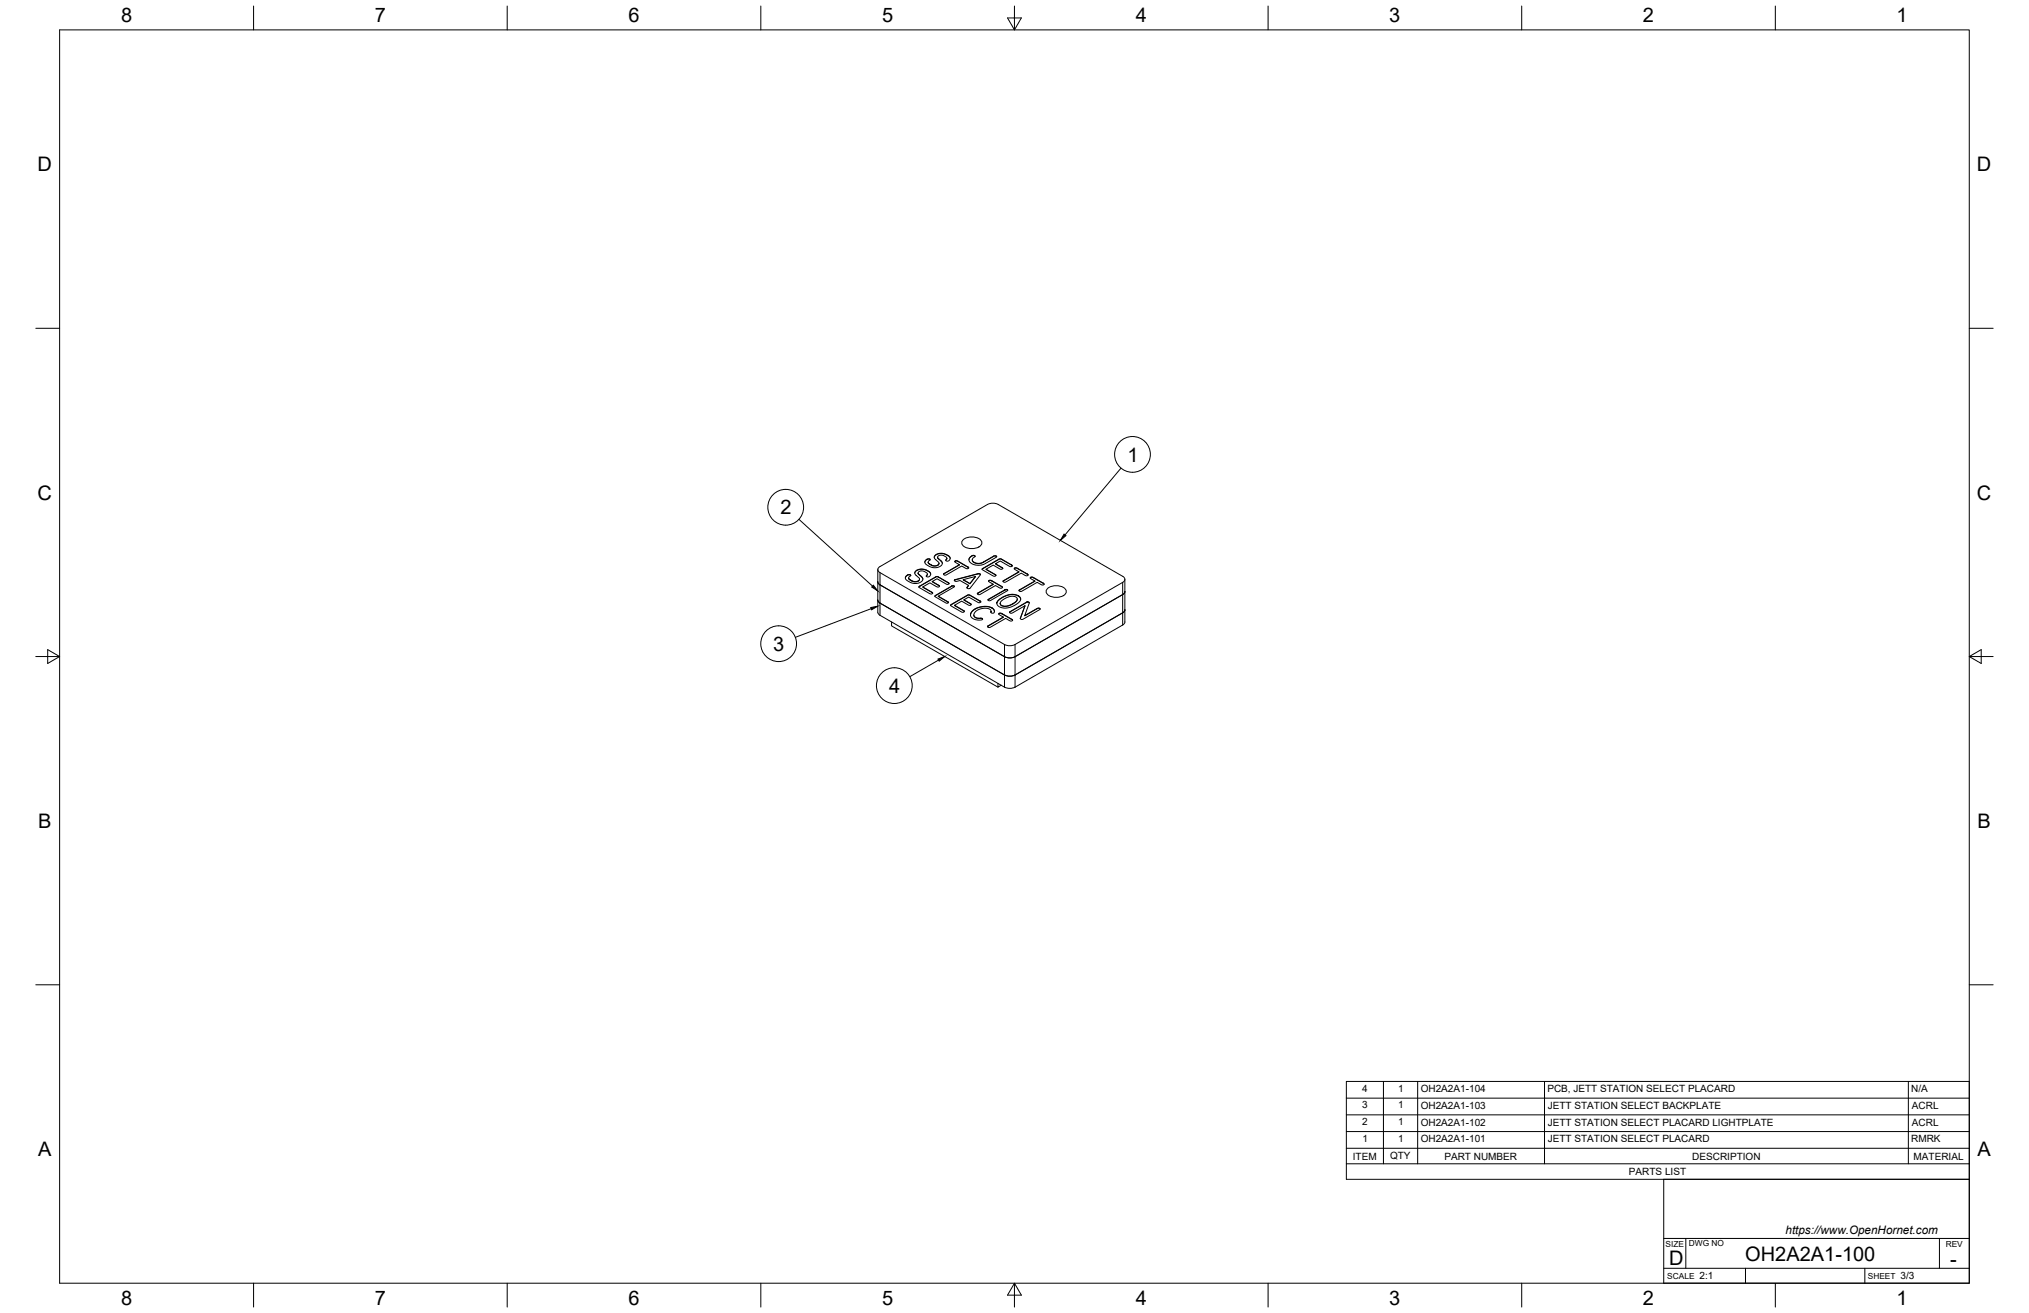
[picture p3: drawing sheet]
<svg xmlns="http://www.w3.org/2000/svg" width="864mm" height="559mm" viewBox="0 0 864 559" stroke-linecap="round" stroke-linejoin="round" font-family="sans-serif">
<!-- layer: Visible -->
<g fill="none" stroke="#000" stroke-width=".43">
<path d="M420.3 214.7l-45.8 26.4-.7 .7v1.2l.7 .7 53 30.6 2 .5 2.6-.5 45.7-26.4 .8-.7v-1.2l-.7-.7-53.1-30.6M420.4 214.7l2.6-.5 1.9 .5M394 238.4l.9-.6 .9 .1 .1 .5-.8 .6 .1 .7 1.7 1 1.1 .1 1.3-.4 .4-.6-2-2.4 .1-.8 .8-.7 1.3-.4 1.8 .1 2.1 .9 .6 .9-.4 1.1-.9 .3-.6-.3 .5-.8-.4-.7-1.7-.7-1.5 .3-.3 .8 1.7 1.6 .3 .8-1 1.3-1.8 .5-2.2-.3-1.8-1-.7-.9zM394.5 238h1.3M394.5 238.1l-.9 1.2M395.1 239.3l.1 .5M395.2 239.7l1.7 1.1M395.8 237.9l.1 .3M398.5 236l-.9 1.2M398.5 236.1l1.8-.5 2.4 .5M399.1 237.2l.1 .4M399.2 237.4l.3 .5"/>
<path d="M399.5 237.7l1 1.1M399.7 239.7l-.6 .8M400.5 238.7l.6 1.1M402.7 235.9l.8 .5M402.7 238.3l-.2 .2M403 237.6l-.3 .6M403.5 236.4l.9 1.3M406.5 238.8l1.1-.1 4.5 2.6 .2 .5-1.1 .2-1.9-1.1-6.6 3.8-1-.1v-.4l6.6-3.9-1.8-1.1zM406.6 238.7l1 .2 4.4 2.5M406.6 238.8l-.2 .3M410 229.6a5.7 5.7 0 0 1 7.9 .9 2.93 2.93 0 0 1-3.4 2.9 4.4 4.4 0 0 1-5.2-2.4zM412.8 237.2l1.1-.8 .9 .1 .3 .3-1 .8-.2 1.1 1.1 .8 1.6 .3 1.5-.4 5-2.8 .6-.1 .5 .4-5.5 3.3-1.9 .4-1.9-.2-1.8-.9-.7-1.1z"/>
<path d="M413.6 236.7l-.9 .8-.3 .8M413.8 238.2l.1 .6 .7 .6M414.1 236.4l.7 .2M414.1 236.5l-.5 .1M414.6 239.3l1.2 .5h1.4M414.8 236.5l.3 .3M423.7 239.9l3.1 2.1M424 236.6l.2 .4M424 236.7l-.8-.1-4.8 2.8-1.2 .3M373.6 247.6l.3 .7 .6 .6 53 30.6M373.6 255.4l.3 .7 .6 .6 53 30.6M373.6 242.4v18.2l.5 1 53.4 30.9 1.3 .4h2l1.3-.5 45.7-26.4 .7-.6 .3-.7"/>
<path d="M385.7 245.2l.7-.6h1.1l.1 .4-.8 .7 .1 .6 1.8 1.1 1.1 .1 1.1-.3 .5-.6-.2-.6-1.8-1.8 .1-.8 .8-.8 1.6-.4 1.7 .1 2 1 .5 1-.5 1-.9 .2-.4-.2 .4-.9-.4-.7-1.7-.7-1.4 .3-.4 .7 1.7 1.7 .3 .9-.9 1.1-1.9 .6-1.9-.2-2.1-1.1-.6-.8zM386.2 244.7l1.3 .1M386.2 244.8l-.9 1.2M386.8 246l.1 .5M386.9 246.4l1.8 1.1M387.5 244.6l.1 .4M390.2 242.7l-.8 1.2M390.8 243.9l.1 .4M390.8 247.3l-1.1 .4-1-.3M390.9 244.2l.3 .4M391.1 249.7l7.6-4.4 5.3 3-.4 .4h-.7l-4.1-2.4-2 1.2 3 1.8-.2 .5h-.8l-3-1.7-3 1.7 4 2.3 .2 .4-.5 .3-.9-.2zM391.2 244.5l1 1"/>
<path d="M391.4 246.4l-.6 .8M391.5 249.6l-.4 .3M392.2 245.4l.6 1.1M392.8 249.8l4.1 2.5M394.4 245l-.1 .2M394.4 242.7l.8 .5M394.4 242.8l-2.4-.5-1.8 .5M394.7 244.3l-.3 .6M395.2 243.1l.1 .1M395.3 243.1l.8 1.3M396.8 247.5l3.1 2M396.9 252.2l.1 .3"/>
<path d="M397.9 253.6l7.3-4.2 1.1 .2-6.9 4.1 4.2 2.5-.1 .4-.8 .1-4.6-2.7zM398.2 253.5l-.3 .3M399.1 240.6l-1.1 .3-1.1-.2M399.4 253.7l4.2 2.6M401.7 244.3l-.1 .1M403.6 248l.4 .4M403.6 248.1l-5-2.6-7.1 3.9M403.6 256.2l.1 .3M404.6 257.5l7.5-4.4 .7 .2 4.7 2.8-.4 .4h-.7l-4.1-2.4-2 1.2 3 1.7 .1 .3-.3 .3h-.8l-3-1.8-3 1.8 4 2.3 .1 .5-.5 .2-5-2.6zM404.9 257.3l-.3 .3M405.1 249.4l1 .1M405.1 249.5l-6.9 3.9"/>
<path d="M406.1 249.4l.1 .3M406.2 246.8l10.2-2.7 .9 .3-4.8 6.1-1-.3 .7-1.1-3.6-2-1.9 .3zM406.3 257.6l4.1 2.5M406.4 246.9l-.2 .2M408.3 240.3l-6.6 3.9M410 246.7l5.2-1.4-2.4 3.2-2.8-1.8 2.8 1.8M410.3 255.3l3.1 2M411.6 249.9l-.1 .3M412 241.3l.3 .4M412.2 249.1l-.6 .9M413.9 260l2.3-1.4 3.6-.6 2.6 .8 .7 .8 .1 .8-.3 .5h-.9l-.5-1.4-1.5-.6-1.9 .1-2.1 .7-1.3 1.2-.1 1.3 .8 .7 2.3 .2 .5 .3-.5 .5h-1.3l-1.9-.4-1.2-.9-.2-1.3zM415.1 259.2l-1.2 .9-.8 1.2"/>
<path d="M415.2 245.3l-2.4 3M416.1 252.6l-.1 .1M416.2 244.2l.9 .1M416.2 244.3l-9.8 2.5M417.1 244.2l.2 .4M417.1 255.8l.4 .4M417.1 255.9l-4.8-2.7-7.4 4M418 242.1l7.6-4.3 5.3 2.9-.4 .4h-.7l-4.1-2.3-2 1.1 2.9 1.7 .1 .5-1 .1-3-1.7-3 1.8 4 2.3 .2 .4-.5 .3-5.1-2.7zM418.4 242l-.4 .3M418.9 258.2l-3.8 .9M418.9 258.2l3.3 .5 .8 .8 .2 .8M418.9 258.1v.1"/>
<path d="M419.7 242.3l4.1 2.5M420.6 255.3l-.1 .1M420.6 255.2l7.3-4.3 1 .2-7.3 4.5-.7 .1zM420.8 247.1l1.1-.1 4.8 3-.9 .3-2.1-1.1-6.6 3.8-1-.1v-.4l6.6-3.9-1.8-1zM421 247l1.1 .3 4.3 2.4M421 247.1l-.2 .3M422.7 248.6l-6.6 3.9M423.8 244.7l.1 .2M424.3 256.5v.1M424.7 255.7l2.8-2 3-.8 2.8 .5 .7 .6 .4 .9-.4 1.1-1.4 1.2-2 1-2.3 .6-2.2-.2-1.2-.6-.6-1.2zM425.7 256.8l.3 .7 .7 .5 2.7-.2 3-1.6 .5-.8v-.9l-.7-.5-1.2-.3-2.9 .8-2.3 1.8v.8l.5 .5M426.3 257.8l1.6 .2"/>
<path d="M426.4 249.6l.3 .4M426.7 254.2v.1M427 247.3l-.1 .1M428.1 250.8l.6 .3M428.1 251l-7.5 4.2M428.7 251.1l.2 .1M428.7 251v.1M430.6 240.4l.3 .4M430.6 240.5l-5-2.6-7.2 4M430.8 252.9v.1M431.2 257l-3.3 1.1M431.8 241.9l1.1-.1 4.7 3-.8 .3-2.1-1.2-6.7 3.8-1-.1 .1-.5 6.6-3.7-1.8-1.1z"/>
<path d="M431.9 241.7l1 .2 4.4 2.5M431.9 241.9l-.2 .2M433 254.9l-.4 .9-1.4 1.1M433.4 253.5h.1M433.7 243.4l-6.7 3.8M433.8 251.2l-.1 .2M434.4 254.8v.1M434.4 255l-.4-.9-.9-.6-1.8-.4-1.6 .1-3.4 1.4-1.6 1.2-.4 1M436.2 257.8l-1.9 5.3M437.2 256.2l.7 .2M437.2 256.3l-7.5 4.2M437.3 244.3l.3 .4"/>
<path d="M437.9 256.2l.2 .4M438.6 245.8l1-.1 4.6 2.6 .2 .4-1 .2-1.9-1.1-6.7 3.9-.9-.1-.1-.5 6.7-3.8-1.9-1.1zM438.7 245.7l1 .1 4.4 2.5M438.7 245.8l-.2 .2M440.5 247.3l-6.7 3.8M441.4 259l.8-.1 .5 .3M441.4 259.1l-5.2 2.9M444.1 248.2l.3 .5M446 250.4a5.7 5.7 0 0 1 7.8 .9 2.93 2.93 0 0 1-3.4 2.9 4.4 4.4 0 0 1-5.2-2.5zM478.8 246.6v18.1M478.8 259.5l-.3 .7-.6 .6-45.9 26.5M478.8 251.7l-.3 .7-.6 .6-45.9 26.5"/>
<path d="M379.5 264.7v1.7l45.3 26M410.4 260l.1 .3M413.1 261.4v.4M414.5 261.7l.7 1.2M415.2 262.8l.6 .3 2.2 .2M418 263.2l.2 .3M420.4 266.6l-.1 .1M421.8 260.5v.1M421.8 260.1v.3M425.1 261.1l1.2-.1 4.5 2.6 .2 .4-1 .3-2-1.1-6.6 3.8-1-.1v-.5l6.6-3.8-1.8-1zM425.3 261l1 .2 4.4 2.5M425.3 261.1l-.2 .2"/>
<path d="M427 262.6l-6.6 3.9M427.5 279.5l2.6 .5 2-.5M429.7 260.5l7.6-4.4 .7 .2 .1 .4-1.9 5.3 5.4-3.2h.6l.5 .3-7.7 4.6-.6-.2-.1-.4 1.9-5.3-5.3 3.1h-.9zM429.7 260.6h.1M430.7 263.6l.3 .4M434.3 263.2v.1M424.8 290.8v1.6l1.3-.8M427.5 287.2l2 .6 2.6-.6"/>
</g>
<!-- layer: Visible Narrow -->
<g fill="none" stroke="#000" stroke-width=".43">
<path d="M407.8 238.8v.2M418.6 239.1v.2M422.9 236.7v.1M425.1 238v.1M426.4 238v.1M374.5 243.7v18.2M387.4 246.7v.1M388.1 247.1v.1M395.7 240v.1M396.4 240.4v.1M396.6 252v.1M398.2 245.6v.1"/>
<path d="M399.5 245.6v.1M399.6 249.1v.1M402 244v.1M403.4 256.1v.1M406.8 246.6v.1M410.1 259.8v.1M411.7 253.3v.2M413 253.3v.2M413 256.9v.1M416.4 252.3v.1M420.8 255v.1M422.1 247.1v.2"/>
<path d="M423.5 244.5v.1M426.5 241.5v.2M427.3 247v.1M427.7 251v.1M433.1 241.9v.1M434.1 250.9v.2M436.8 256.3v.2M439.9 245.8v.1M442.5 258.9v.1M477.8 247.9v18.1M417.3 263.1v.1M420.7 266.3v.1"/>
<path d="M426.5 261.1v.2M427.5 274.3v18.2M430.1 260.2v.2M432 274.3v18.2"/>
</g>
<!-- layer: Border -->
<g fill="none" stroke="#000" stroke-width=".43">
<path d="M25.4 12.7h812.8v533.4h-812.8zM107.9 2.6v10.1M215.9 2.6v10.1M323.8 2.6v10.1M428.8 7.6h5.9l-2.9 5.1zM431.8 2.6v10.1M539.7 2.6v10.1M647.7 2.6v10.1M755.6 2.6v10.1M15.2 139.7h10.2M838.2 139.7h10.1M15.2 279.4h10.2"/>
<path d="M20.3 276.5l5.1 2.9-5.1 3zM838.2 279.4l5.1-2.9v5.9zM838.2 279.4h10.1M15.2 419.1h10.2M838.2 419.1h10.1M107.9 546.1v10.2M215.9 546.1v10.2M323.8 546.1v10.2M431.8 546.1l2.9 5.1h-5.9zM431.8 546.1v10.2M539.7 546.1v10.2M647.7 546.1v10.2"/>
<path d="M755.6 546.1v10.2"/>
</g>
<!-- layer: Titleblock -->
<path d="M708.1 501.9h130.1v44.2h-130.1zM708.1 539.8h130.1M708.1 527.1h130.1M717.5 527.1v12.7M742.9 539.8v6.3M793.7 539.8v6.3M825.5 527.1v12.7" fill="none" stroke="#000" stroke-width=".43"/>
<!-- layer: Parts Lists -->
<path d="M573 460.2h265.2v41.7h-265.2zM573 474.5h265.2M573 467.4h265.2M588.8 460.2v35.1M603.4 460.2v35.1M657.4 460.2v35.1M812.2 460.2v35.1M573 495.3h265.2M573 488.7h265.2M573 481.6h265.2" fill="none" stroke="#000" stroke-width=".43"/>
<!-- layer: Balloons -->
<g fill="none" stroke="#000" stroke-width=".43">
<path d="M477.1 199.2l-23.8 28.4M340 221l31.4 28.4M370.8 259.1l-32.3 12.2M399.5 280.9l-12.3 7.1"/>
<circle cx="482" cy="193.4" r="7.6"/>
<circle cx="334.4" cy="215.9" r="7.6"/>
<circle cx="331.4" cy="274" r="7.6"/>
<circle cx="380.7" cy="291.8" r="7.6"/>
</g>
<path d="M452.9 227.3l.8 .7-2.4 2zM370.6 258.6l3-.6-2.6 1.5zM371.7 249.1l1.9 2.4-2.6-1.7zM399.2 280.5l2.9-1.1-2.4 2z" fill="#000" stroke="#000" stroke-width=".43"/>
<g font-size="8.5">
<text x="51.6" y="9.4">8</text>
<text x="159.5" y="9.4">7</text>
<text x="267.5" y="9.4">6</text>
<text x="375.4" y="9.3">5</text>
<text x="483.4" y="9.4">4</text>
<text x="591.3" y="9.4">3</text>
<text x="699.3" y="9.4">2</text>
<text x="807.2" y="9.4">1</text>
<text x="16" y="72.9">D</text>
<text x="841.4" y="72.9">D</text>
<text x="480" y="196.4">1</text>
<text x="16" y="212.6">C</text>
<text x="841.4" y="212.6">C</text>
<text x="332.1" y="218.9">2</text>
<text x="329" y="277">3</text>
<text x="378.4" y="294.9">4</text>
<text x="16.2" y="352.3">B</text>
<text x="841.7" y="352.3">B</text>
<text x="16.2" y="492">A</text>
<text x="841.7" y="492">A</text>
<text x="710.4" y="538.4">D</text>
<text x="742.8" y="536.7">OH2A2A1-100</text>
<text x="830.1" y="538.8">-</text>
<text x="51.6" y="555.5">8</text>
<text x="159.5" y="555.5">7</text>
<text x="267.5" y="555.5">6</text>
<text x="375.4" y="555.4">5</text>
<text x="483.4" y="555.5">4</text>
<text x="591.3" y="555.5">3</text>
<text x="699.3" y="555.5">2</text>
<text x="807.2" y="555.5">1</text>
</g>
<text font-size="5" x="760" y="525.2">https://www.OpenHornet.com</text>
<g font-size="4.3">
<text x="579.8" y="464.6">4</text>
<text x="595.1" y="464.6">1</text>
<text x="604.7" y="464.9">OH2A2A1-104</text>
<text x="658.6" y="464.9">PCB, JETT STATION SELECT PLACARD</text>
<text x="813.5" y="464.9">N/A</text>
<text x="579.8" y="471.7">3</text>
<text x="595.1" y="471.7">1</text>
<text x="604.7" y="472">OH2A2A1-103</text>
<text x="658.8" y="472">JETT STATION SELECT BACKPLATE</text>
<text x="813.8" y="472">ACRL</text>
<text x="579.8" y="478.8">2</text>
<text x="595.1" y="478.8">1</text>
<text x="604.7" y="479.1">OH2A2A1-102</text>
<text x="658.8" y="479.1">JETT STATION SELECT PLACARD LIGHTPLATE</text>
<text x="813.8" y="479.1">ACRL</text>
<text x="579.9" y="485.9">1</text>
<text x="595.1" y="485.9">1</text>
<text x="604.7" y="486.2">OH2A2A1-101</text>
<text x="658.8" y="486.2">JETT STATION SELECT PLACARD</text>
<text x="813.4" y="486.2">RMRK</text>
<text x="575.8" y="493.5">ITEM</text>
<text x="591.7" y="493.4">QTY</text>
<text x="614.8" y="493.5">PART NUMBER</text>
<text x="720.3" y="493.5">DESCRIPTION</text>
<text x="814.5" y="493.5">MATERIAL</text>
<text x="693.3" y="500.1">PARTS LIST</text>
<text x="723.4" y="544.5">2:1</text>
<text x="809" y="544.5">3/3</text>
</g>
<g font-size="3.5">
<text x="708.9" y="530.9">SIZE</text>
<text x="718.9" y="530.5">DWG NO</text>
<text x="828.2" y="530.9">REV</text>
<text x="709.6" y="544.2">SCALE</text>
<text x="795" y="544.2">SHEET</text>
</g>
</svg>
